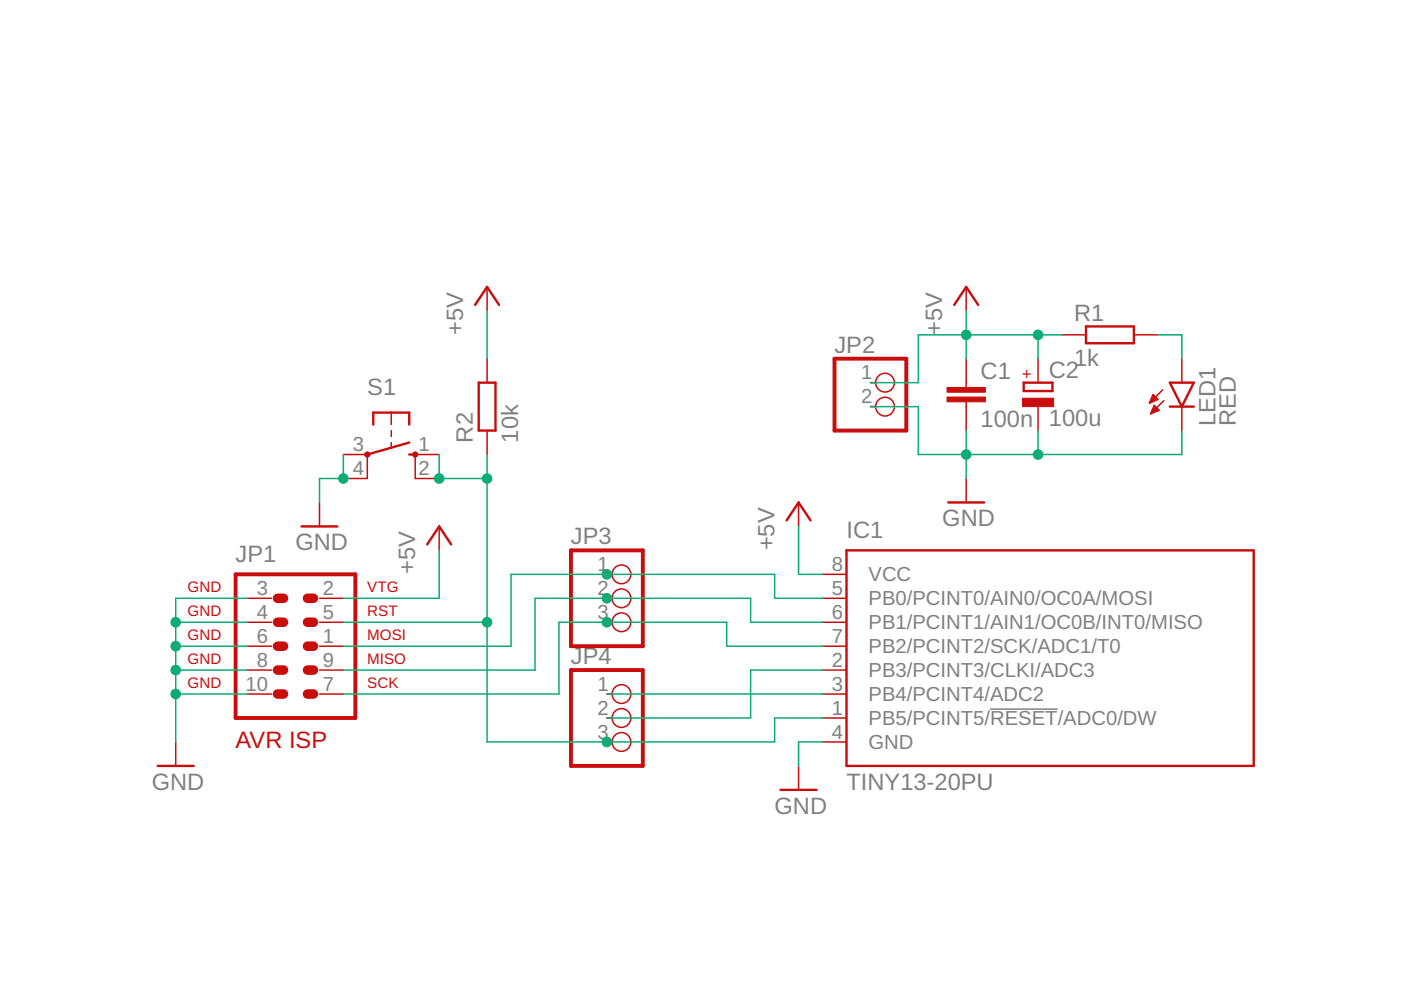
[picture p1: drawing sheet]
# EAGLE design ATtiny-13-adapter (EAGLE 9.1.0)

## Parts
C1  100n  C-EUC1206  [C1206]
C2  100u  CPOL-EUE2-5  [E2-5]
IC1  TINY13-20PU  [DIL08]
JP1  AVR-ISP-10ML  [ML10]
JP2  PINHD-1X2  [1X02]
JP3  PINHD-1X3  [1X03]
JP4  PINHD-1X3  [1X03]
LED1  RED  LED3MM  [LED3MM]
R1  1k  R-EU_R1206  [R1206]
R2  10k  R-EU_R1206  [R1206]
S1  10-XX  [B3F-10XX]

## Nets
+5V: C1.1 C2.+ IC1.8(VCC) JP1.2 JP2.1 R1.1 R2.2
GND: C1.2 C2.- IC1.4(GND) JP1.3 JP1.4 JP1.6 JP1.8 JP1.10 JP2.2 LED1.K(C) S1.3(P) S1.4(P1)
N$1: IC1.5(PB0/PCINT0/AIN0/OC0A/MOSI) JP1.1 JP3.1
N$2: IC1.6(PB1/PCINT1/AIN1/OC0B/INT0/MISO) JP1.9 JP3.2
N$3: LED1.A R1.2
N$4: IC1.7(PB2/PCINT2/SCK/ADC1/T0) JP1.7 JP3.3
N$5: IC1.2(PB3/PCINT3/CLKI/ADC3) JP4.2
N$6: IC1.3(PB4/PCINT4/ADC2) JP4.1
N$9: IC1.1(PB5/PCINT5/!RESET!/ADC0/DW) JP1.5 JP4.3 R2.1 S1.1(S) S1.2(S1)
